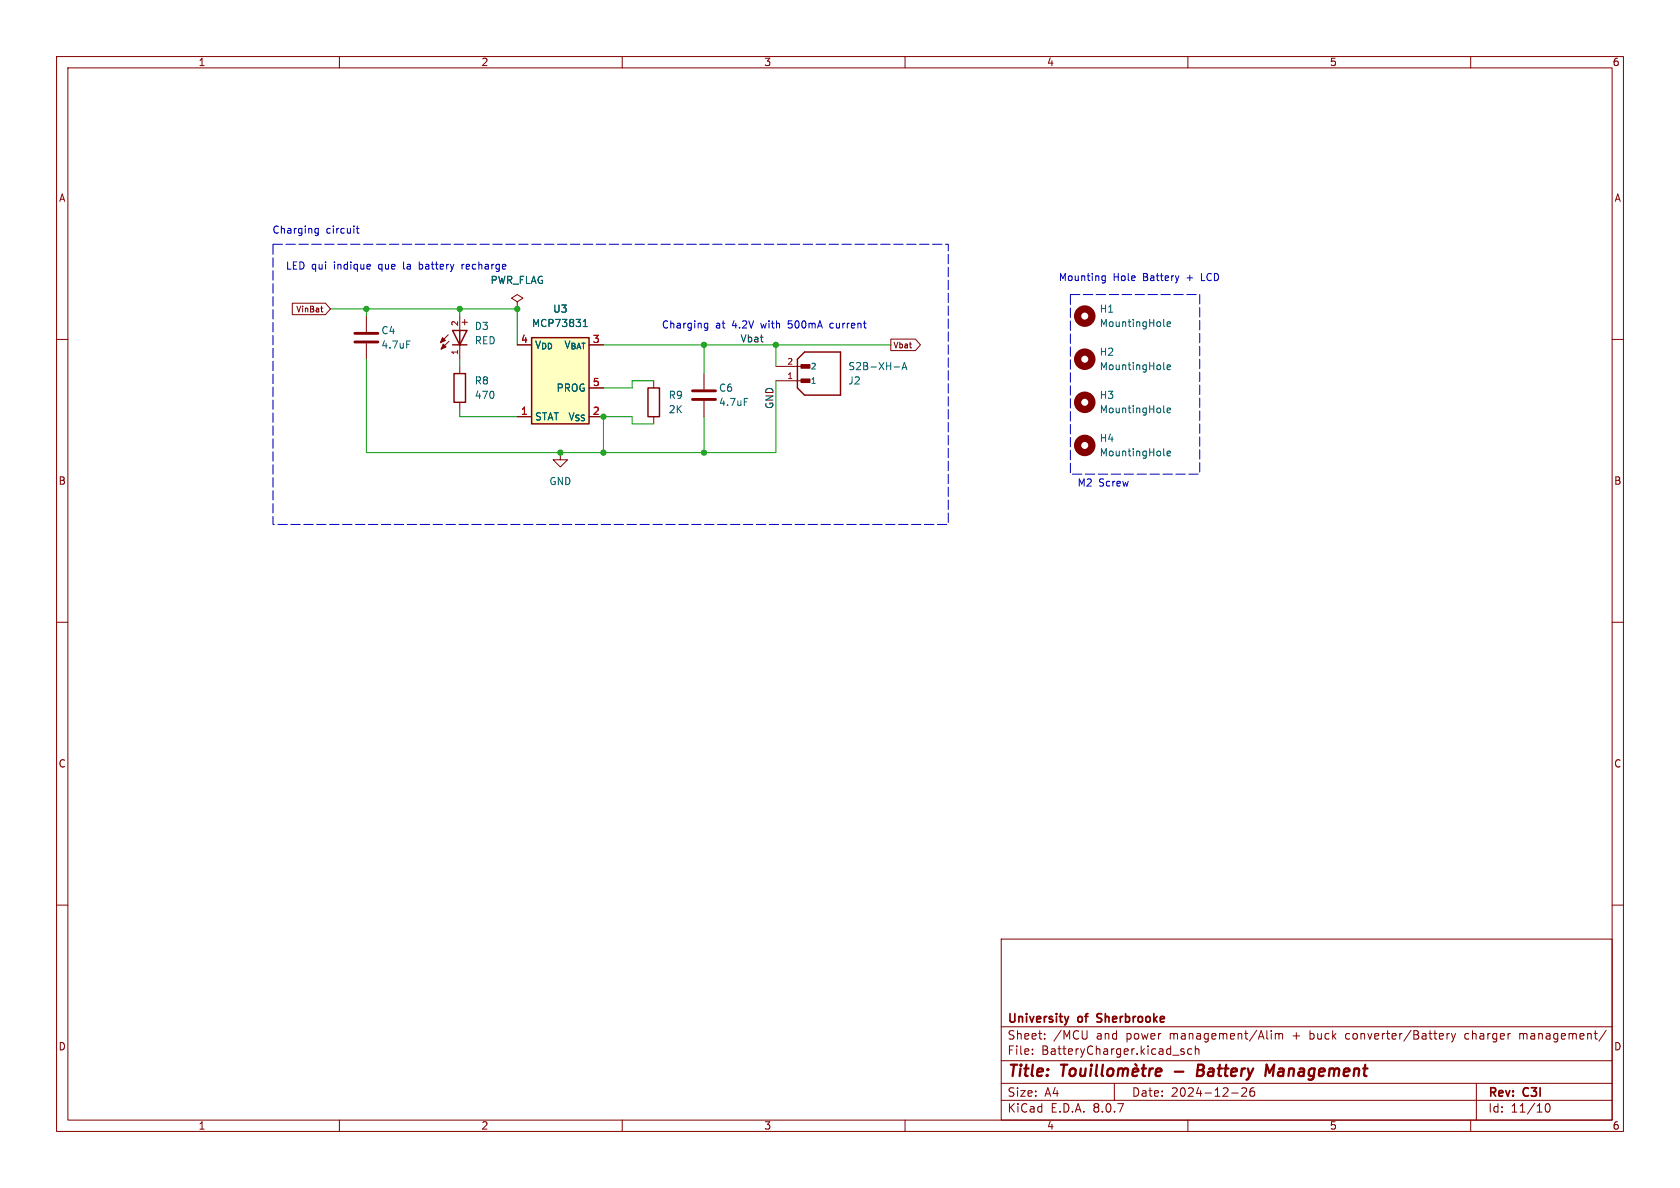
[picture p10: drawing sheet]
<svg xmlns="http://www.w3.org/2000/svg" width="297mm" height="210mm" viewBox="0 0 297 210" stroke-linecap="round" stroke-linejoin="round" font-family="sans-serif">
<g fill="none" stroke="#840000" stroke-width=".18">
<path d="M10 10h277v190h-277zM12 12h273v186h-273zM60 10v2M110 10v2M160 10v2M210 10v2M260 10v2M10 60h2M285 60h2M10 110h2M285 110h2M10 160h2"/>
<path d="M177 166h108v32h-108zM285 160h2M60 198v2M110 198v2M160 198v2M177 194.5h108M177 191.5h108M177 187.5h108M177 181.5h108M182.5 186.3v.1M182.5 185.5v.1M184.7 183.6v.1"/>
<path d="M184.7 182.8v.1M192.2 182.2l-.1 1.4M197 191.5v3M209.3 185.5l-.3-.1-.3 .2 .1 .2 .5 .2v.3h-.6M210 198v2M210.7 185.5l-.5-.1-.2 .3v.4l.1 .2h.6M211.3 185.5l.2-.1 .4 .1 .1 .9M211.3 184.9v1.5M217.7 193.2h1.2M220.3 192.4v.5l-.8 .9h.9M221.2 192.4a1.17 1.17 0 0 0-.1 1.3h.6l.1-.5-.3-.3h-.4l-.1 .3M224.7 182.2v.1"/>
<path d="M224.7 182.7v1M225.5 182.7v1M225.5 182.8l.4-.1 .2 .2M226.1 182.9l.2-.2 .4 .1v.9M226.1 182.9v.8M238 182.8v.8M255.8 182.7v1M256.2 182.7l-.2 .1-.2 .2M256.6 182.7l.4 1M257 183.7l-.2 .4-.2 .1M257.3 182.7l-.3 1M259.2 182.7l-.2 .3v.4l.2 .3"/>
<path d="M260 198v2M261 191.5v6.5M268.7 182.7v1M269.1 182.7l-.4 .1M273.3 195.2l.2-.1a.81 .81 0 0 1 .6 .6 .81 .81 0 0 1-.3 .8l-.1 .1a.81 .81 0 0 1-.4-1.4zM284 182.1l-1.3 2"/>
</g>
<g fill="none" stroke="#840000" stroke-width=".4">
<path d="M187.6 188.2h1.1M188.1 188.2l-.2 2M189.3 189.1a.52 .52 0 0 1 .5-.2 .52 .52 0 0 1 .4 .4l-.1 .5a.55 .55 0 0 1-.5 .4 .55 .55 0 0 1-.5-.4zM191.1 188.9l-.1 1.2a.57 .57 0 0 0 .8-.1M191.9 188.9l-.1 1.3M192.9 188.9l-.2 1.3M193 188.2v.2M193 188.2l-.1 .1 .1 .1M193 188.2l.1 .1-.1 .1M193.9 188.2l-.2 1.7 .3 .3M195 188.2l-.2 1.7 .2 .3M195.9 189.1a.52 .52 0 0 1 .5-.2 .52 .52 0 0 1 .4 .4v.5a.55 .55 0 0 1-.5 .4 .55 .55 0 0 1-.6-.4z"/>
<path d="M197.7 189.1a.49 .49 0 0 1 .9 .1M197.8 188.9l-.2 1.3M198.6 189.2a.5 .5 0 0 1 .8-.2l-.1 1.2M198.6 189.2l-.2 1M200.2 189.5l1-.1v-.4l-.2-.1-.6 .1-.2 .9 .2 .3 .6-.1M200.7 188.1l.3 .3M201.8 188.9h.8M202.2 188.2l-.2 1.7 .1 .2 .3 .1M203.3 188.9l-.2 1.3M203.8 188.9l-.3 .1-.3 .3M204.3 189.5l1-.1v-.4l-.2-.1-.6 .1-.2 .9 .2 .3 .6-.1M207.7 189.4h1.5"/>
<path d="M211.7 189.2h.7M212.4 189.2l.3 .1M212.5 188.2h-.7l-.2 2 1-.1M212.6 189.1l-.2 .1M223.9 188.2l.5 1.4 .9-1.4-.3 2"/>
</g>
<path d="M188.9 179.7l-.3 1M194 179.3v.5M193.9 180.6l.2 .1" fill="none" stroke="#840000" stroke-width=".3"/>
<circle cx="191.8" cy="63.5" r="1.27" fill="none" stroke="#840000" stroke-width="1.3"/>
<path d="M205.7 65.2l.2 .1M206.3 64.9l.6-.1v-.2l-.4-.1-.2 .2 .1 .6h.5" fill="none" stroke="#006464" stroke-width=".18"/>
<path d="M94 59.7h10.1v15.2h-10.1z" fill="#ffffc2"/>
<path d="M80 58.4h2.5l-1.2 2.6zM81.3 58.4v2.6M94 59.7h10.1v15.2h-10.1zM80 61h2.5M80.3 66h2v5.1h-2zM114.6 68.6h2v5.1h-2zM142.2 62.2h6.4v7.7h-6.4l-1.2-1.3v-5.1z" fill="none" stroke="#840000" stroke-width=".25"/>
<g fill="none" stroke="#840000" stroke-width=".18">
<path d="M51.7 53.6h5.8l.9 1-.9 1h-5.8zM56.7 54.5h.4M56.8 55l.3 .1M64.8 55.9v2.8M79.2 59.2l-1.3 1.4M81.3 55.9v2.5M91.4 53.3l1.1-.6-1.1-.6-1 .6 1 .6v1.3M91.4 54.6h.1M157.5 59.9h4.3l.9 1.1-.9 1h-4.3zM64.8 60.7v2.8M79.4 60.3l-1.4 1.4M81.3 61v2.5"/>
<path d="M81.3 64.8v1.2M81.3 71.1v1.3M91.4 73.7h2.6M91.4 61h2.6M104.1 73.7h2.6M104.1 68.6h2.6M115.6 67.3v1.3M115.6 73.7v1.2M124.5 66v2.8M124.5 70.9v2.8M137.2 67.3h5M137.2 64.8h5"/>
<path d="M99.1 80v1.3h1.2l-1.2 1.3-1.3-1.3h1.3M99.1 80h.1"/>
</g>
<g fill="none" stroke="#006464" stroke-width=".18">
<path d="M103.1 57.7h.7M103.1 56.8l.4-.3v1.2M205.7 57.5l.2 .2M206.3 57.3l.6-.1v-.3h-.4l-.2 .2 .1 .6h.5M71.9 60.3h.6M131.6 70.4h.6M158.1 64.9h.9M159.5 65.3l.4-1.2 .4 1.2M159.6 65h.6M205.7 72.8l.2 .2M206.3 72.5l.6-.1v-.2l-.4-.1-.2 .2 .1 .6h.5M205.7 80.4l.2 .2"/>
<path d="M206.3 80.2l.6-.2v-.2l-.4-.1-.2 .2 .1 .6h.5"/>
</g>
<g fill="#840000" stroke="#840000" stroke-width=".18">
<path d="M78.4 60.8l.5 .5-.9 .4z"/>
<path d="M78.2 59.7l.5 .5-.8 .4z"/>
<path d="M141.6 64.5h1.6v.6h-1.6z"/>
<path d="M141.6 67h1.6v.6h-1.6z"/>
</g>
<path d="M62.7 58.9h4.1M62.7 60.5h4.1M122.4 70.6h4.1M122.4 69.1h4.1" fill="none" stroke="#840000" stroke-width=".51"/>
<g fill="none" stroke="#840000" stroke-width="1.3">
<circle cx="191.8" cy="55.9" r="1.27"/>
<circle cx="191.8" cy="71.1" r="1.27"/>
<circle cx="191.8" cy="78.7" r="1.27"/>
</g>
<g fill="none" stroke="#0000c2" stroke-width=".18">
<path d="M63.2 40v1l.3 .2M55.7 41.1l.2 .1h.4M56.3 40.4v1l-.3 .2h-.3M56.3 40.4h-.4l-.2 .1M63 40.4h.5M65.3 46.7l.2 .3-.6 .2M65.4 47.5l-.1 .1M74.1 46.3v1.3M74.1 47.5l.1 .1M74.2 46.7l-.1 .1M81.7 46.7v.9M82 46.7l-.3 .3"/>
<path d="M124.6 57.9l.2 .1 .3-.1M125.1 57.1v1.1l-.2 .2h-.3M125.1 57.2l-.3-.1-.2 .2M147 57.1l-.3 .3v.3l.3 .3M194.9 49.5l.1 .1 .4-.1M195.4 48.8v1l-.2 .2h-.3M195.4 48.8h-.4l-.1 .1M208.4 48.8l-.3 .8"/>
</g>
<path d="M48.3 43.2h119.3v49.5h-119.3zM189.2 52.1h22.9v31.7h-22.9z" fill="none" stroke="#0000c2" stroke-width=".18" stroke-dasharray="1.7 .6"/>
<path d="M58.4 54.6h33v6.4M64.8 54.6v1.3M81.3 54.6v1.3M64.8 63.5v16.5h72.4v-12.7M81.3 63.5v1.3M81.3 72.4v1.3h10.1M106.7 61h50.8M115.6 67.3h-3.8v1.3h-5.1M115.6 74.9h-3.8v-1.2h-5.1v6.3M124.5 61v5M124.5 73.7v6.3M137.2 61v3.8" fill="none" stroke="#009600" stroke-width=".18"/>
<g fill="#009600" stroke="#009600" stroke-width=".18">
<circle cx="81.3" cy="54.6" r=".46"/>
<circle cx="91.4" cy="54.6" r=".46"/>
<circle cx="106.7" cy="80" r=".46"/>
<circle cx="106.7" cy="73.7" r=".46"/>
<circle cx="64.8" cy="54.6" r=".46"/>
<circle cx="99.1" cy="80" r=".46"/>
<circle cx="124.5" cy="80" r=".46"/>
<circle cx="137.2" cy="61" r=".46"/>
<circle cx="124.5" cy="61" r=".46"/>
</g>
<g font-size="2.8" fill="#840000">
<text x="178" y="190.9">Title:</text>
<text x="213.3" y="190.9">Battery</text>
<text x="226.2" y="190.9">Management</text>
</g>
<g font-size="2.1" fill="#840000">
<text x="178" y="184">Sheet:</text>
<text x="178" y="181.2">University</text>
<text x="186.2" y="184">/MCU</text>
<text x="190.7" y="181.2">of</text>
<text x="193.9" y="184">and</text>
<text x="194.6" y="181.2">Sherbrooke</text>
<text x="199.3" y="184">power</text>
<text x="207.1" y="184">management/Alim</text>
<text x="228.9" y="184">+</text>
<text x="232.1" y="184">buck</text>
<text x="238.6" y="184">converter/Battery</text>
<text x="259.8" y="184">charger</text>
<text x="269.6" y="184">management/</text>
<text x="178" y="186.7">File:</text>
<text x="184.1" y="186.7">BatteryCharger.kicad_sch</text>
<text x="178" y="196.9">KiCad</text>
<text x="178" y="194.1">Size:</text>
<text x="184.7" y="194.1">A4</text>
<text x="185.7" y="196.9">E.D.A.</text>
<text x="193.3" y="196.9">8.0.7</text>
<text x="200" y="194.1">Date:</text>
<text x="207" y="194.1">2024-12-26</text>
<text x="263" y="194.3">Rev:</text>
<text x="263" y="196.9">Id:</text>
<text x="267.1" y="196.9">11/10</text>
<text x="269.4" y="194.3">C3I</text>
</g>
<g font-size="1.8" fill="#840000">
<text x="35" y="11.9">1</text>
<text x="85" y="11.9">2</text>
<text x="135" y="11.9">3</text>
<text x="185" y="11.9">4</text>
<text x="235" y="11.9">5</text>
<text x="285" y="11.9">6</text>
<text x="10.3" y="35.9">A</text>
<text x="285.3" y="35.9">A</text>
<text x="82.9" y="57.9" transform="rotate(-90 82.9 57.9)">+</text>
<text x="10.3" y="85.9">B</text>
<text x="285.3" y="85.9">B</text>
<text x="10.3" y="135.9">C</text>
<text x="285.3" y="135.9">C</text>
<text x="10.3" y="185.9">D</text>
<text x="285.3" y="185.9">D</text>
<text x="35" y="199.9">1</text>
<text x="85" y="199.9">2</text>
<text x="135" y="199.9">3</text>
<text x="185" y="199.9">4</text>
<text x="235" y="199.9">5</text>
<text x="285" y="199.9">6</text>
</g>
<g font-size="1.8" fill="#0000c2">
<text x="48.1" y="41.5">Charging</text>
<text x="57.6" y="41.5">circuit</text>
<text x="50.4" y="47.9">LED qui</text>
<text x="59.1" y="47.9">indique</text>
<text x="67.2" y="47.9">que</text>
<text x="71.8" y="47.9">la</text>
<text x="74.7" y="47.9">battery</text>
<text x="187.1" y="49.9">Mounting</text>
<text x="196.8" y="49.9">Hole</text>
<text x="202.2" y="49.9">Battery</text>
<text x="210.1" y="49.9">+</text>
<text x="212.8" y="49.9">LCD</text>
<text x="116.9" y="58.3">Charging</text>
<text x="126.5" y="58.3">at</text>
<text x="129.5" y="58.3">4.2V</text>
<text x="134.8" y="58.3">with</text>
<text x="139.8" y="58.3">500mA</text>
<text x="147.4" y="58.3">current</text>
<text x="190.4" y="86.2">M2</text>
<text x="194.2" y="86.2">Screw</text>
</g>
<g font-size="1.8" fill="#006464">
<text x="82.5" y="47.9">recharge</text>
<text x="86.6" y="50.4">PWR_FLAG</text>
<text x="67.3" y="59.3">C4</text>
<text x="83.8" y="58.5">D3</text>
<text x="93.9" y="58">MCP73831</text>
<text x="97.7" y="55.5">U3</text>
<text x="194.3" y="55.5">H1</text>
<text x="194.3" y="58">MountingHole</text>
<text x="67.3" y="61.8">4.7uF</text>
<text x="83.8" y="61.1">RED</text>
<text x="94.5" y="61.8">V_{DD}V_{BAT}</text>
<text x="149.9" y="65.6">S2B-XH-A</text>
<text x="194.3" y="63.1">H2</text>
<text x="194.3" y="65.6">MountingHole</text>
<text x="83.8" y="68.2">R8</text>
<text x="83.8" y="70.7">470</text>
<text x="98.3" y="69.4">PROG</text>
<text x="118.1" y="70.7">R9</text>
<text x="127" y="69.4">C6</text>
<text x="127" y="72">4.7uF</text>
<text x="149.9" y="68.2">J2</text>
<text x="194.3" y="70.7">H3</text>
<text x="94.5" y="74.5">STAT</text>
<text x="100.4" y="74.5">V_{SS}</text>
<text x="118.1" y="73.3">2K</text>
<text x="194.3" y="73.3">MountingHole</text>
<text x="194.3" y="78.3">H4</text>
<text x="194.3" y="80.9">MountingHole</text>
<text x="97" y="86">GND</text>
</g>
<g font-size="1.8" fill="#a90000">
<text x="92" y="60.7">4</text>
<text x="104.7" y="60.7">3</text>
<text x="104.7" y="68.3">5</text>
<text x="92" y="73.4">1</text>
<text x="104.7" y="73.4">2</text>
</g>
<g font-size="1.8" fill="#0f0f0f">
<text x="130.8" y="60.6">Vbat</text>
<text x="136.8" y="72.4" transform="rotate(-90 136.8 72.4)">GND</text>
</g>
<g font-size="1.4" fill="#840000">
<text x="52.2" y="55.4">VinBat</text>
<text x="157.9" y="61.8">Vbat</text>
</g>
<g font-size="1.4" fill="#a90000">
<text x="81" y="57.8" transform="rotate(-90 81 57.8)">2</text>
<text x="81" y="62.8" transform="rotate(-90 81 62.8)">1</text>
<text x="139.1" y="64.5">2</text>
<text x="139.1" y="67.1">1</text>
</g>
<g font-size="1.4" fill="#006464">
<text x="143.3" y="65.5">2</text>
<text x="143.3" y="68">1</text>
</g>
</svg>
